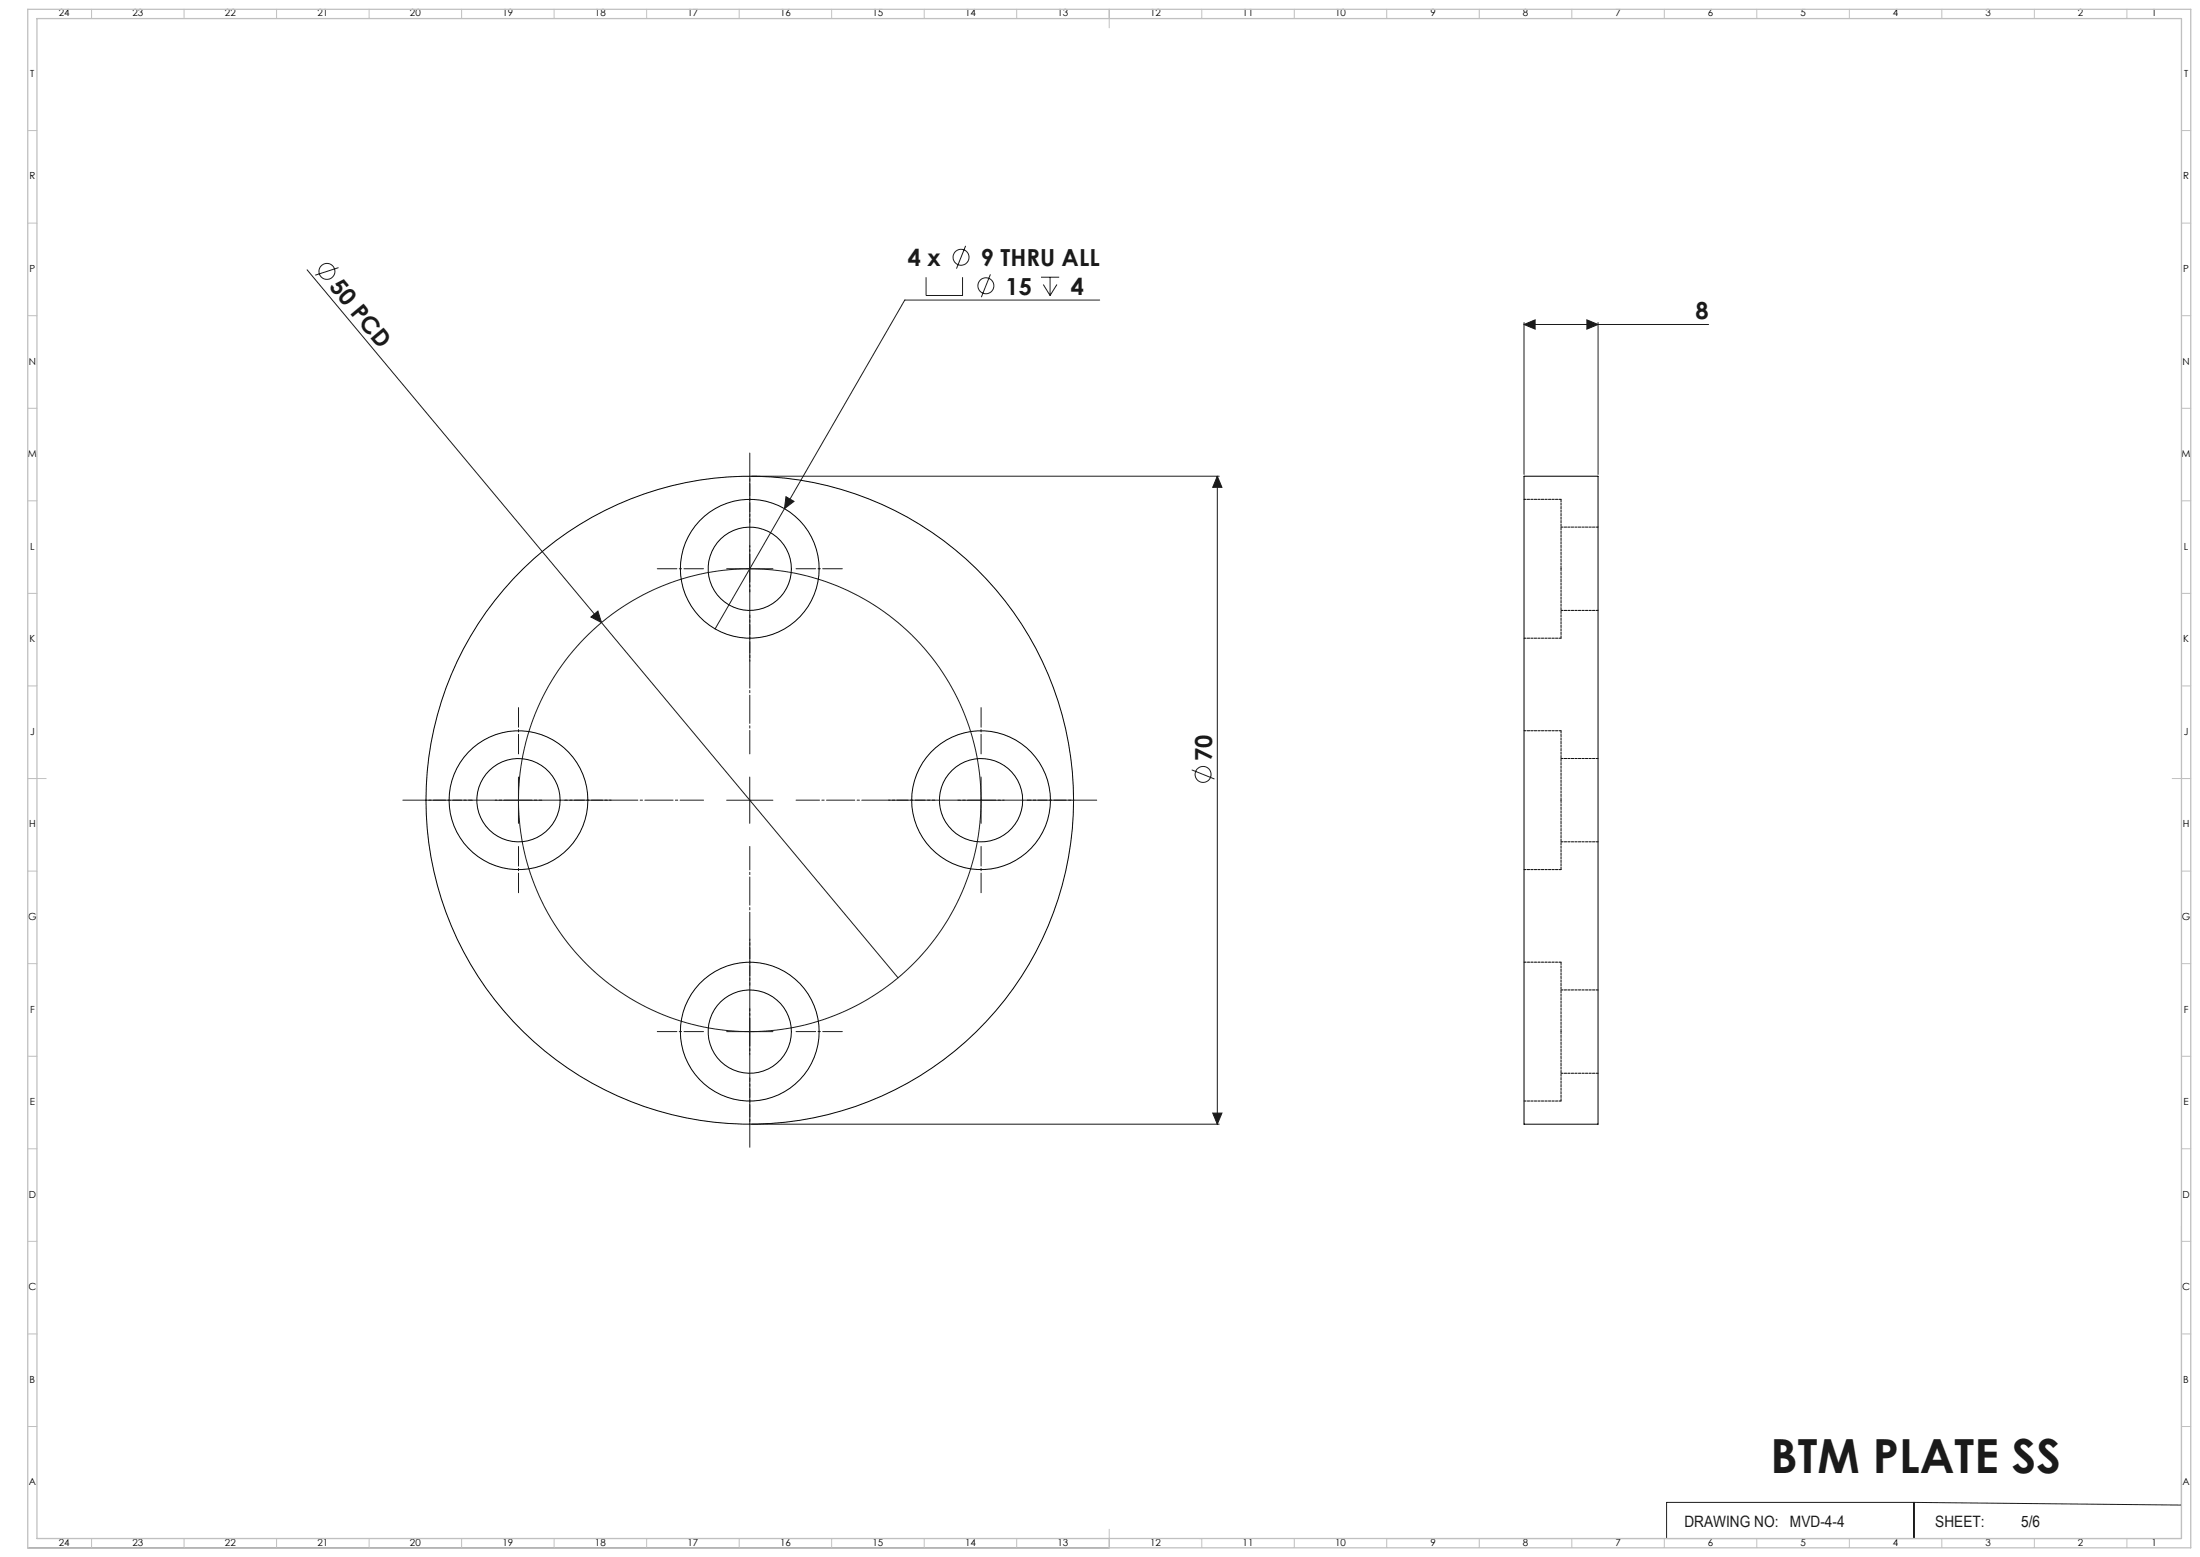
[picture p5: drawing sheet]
<svg xmlns="http://www.w3.org/2000/svg" width="1189mm" height="841mm" viewBox="0 0 1189 841" stroke-linecap="round" stroke-linejoin="round" font-family="sans-serif">
<g fill="none" stroke="#191924" stroke-width=".54">
<path d="M522 133l-5 12M166 146l159 190M183 145l-13 4M500 150v10h20v-10M535 148l-5 13M563 150h9M564 154l4 6M568 150v10M571 154l-3 6M594 162h-105l-65 113M824 175l6-2v5zM824 174v82"/>
<path d="M824 175h99M858 173l6 2-6 3zM864 174v82M406 257h253M658 257l2 6h-5zM658 257v350M424 275l-38 65M425 268l4 3-5 4zM405 295v25M393 307h25M319 333l4-3 2 6zM325 336l160 192"/>
<path d="M280 420v25M405 420v25M530 420v25M644 416l12 5M268 432h25M393 432h25M518 432h25M393 557h25M405 545v25M406 607h253M655 601h5l-2 6zM1179 662v169h-430"/>
<path d="M1034 812h-133v19M1034 812v19M1034 812l145 1M15 836h584M20 831h579M648 831h1"/>
<circle cx="519" cy="139" r="4"/>
<circle cx="177" cy="147" r="4"/>
<circle cx="533" cy="154" r="4"/>
<circle cx="650" cy="418" r="4"/>
<circle cx="405" cy="432" r="125"/>
</g>
<path d="M405 407v-162M380 432h-162M430 432h163M405 457v163" fill="none" stroke="#191924" stroke-width=".54" stroke-dasharray="15.2 1.3 1.3 1.3" stroke-dashoffset="2.6"/>
<g fill="none" stroke="#191924" stroke-width=".54" stroke-dasharray="15.2 1.3 1.3 1.3" stroke-dashoffset="4.6">
<path d="M405 282v-25M380 307h-25M430 307h25M405 332v25M280 407v-25M530 407v-25M255 432h-25M305 432h25M505 432h-25M555 432h25M280 457v25M530 457v25"/>
<path d="M405 532v-25M380 557h-25M430 557h25M405 582v25"/>
</g>
<g fill="none" stroke="#c0c0c0" stroke-width=".54">
<path d="M49 5v5M99 5v5M149 5v5M199 5v5M249 5v5M299 5v5M349 5v5M399 5v5M449 5v5M499 5v5M549 5v5M599 5v10"/>
<path d="M649 5v5M699 5v5M749 5v5M799 5v5M849 5v5M899 5v5M949 5v5M999 5v5M1049 5v5M1099 5v5M1149 5v5M15 71h5"/>
<path d="M1179 71h5M15 121h5M1179 121h5M15 171h5M1179 171h5M15 221h5M1179 221h5M15 271h5M1179 271h5M15 321h5M1179 321h5M15 371h5"/>
<path d="M1179 371h5M15 421h10M1174 421h10M15 471h5M1179 471h5M15 521h5M1179 521h5M15 571h5M1179 571h5M15 621h5M1179 621h5M15 671h5"/>
<path d="M1179 671h5M15 721h5M1179 721h5M15 771h5M1179 771h5M49 831v5M99 831v5M149 831v5M199 831v5M249 831v5M299 831v5M349 831v5"/>
<path d="M399 831v5M449 831v5M499 831v5M549 831v5M599 826v10M649 831v5M699 831v5M749 831v5M799 831v5M849 831v5M899 831v5M949 831v5"/>
<path d="M999 831v5M1049 831v5M1099 831v5M1149 831v5"/>
</g>
<path d="M15 5h1169v831h-1169zM20 10h1159v821h-1159z" fill="none" stroke="#c0c0c0" stroke-width=".7"/>
<g fill="#191924">
<path d="M319 333l4-3 2 6z"/>
<path d="M425 268l4 3-5 4z"/>
<path d="M858 173l6 2-6 3zM824 175l6-2v5z"/>
<path d="M658 257l2 6h-5zM655 601h5l-2 6z"/>
</g>
<g fill="none" stroke="#000" stroke-width=".54">
<path d="M824 257h40v350h-40z"/>
<circle cx="405" cy="307" r="23"/>
<circle cx="405" cy="307" r="37"/>
<circle cx="280" cy="432" r="23"/>
<circle cx="280" cy="432" r="37"/>
<circle cx="405" cy="432" r="175"/>
<circle cx="530" cy="432" r="22"/>
<circle cx="530" cy="432" r="38"/>
<circle cx="405" cy="557" r="37"/>
<circle cx="405" cy="557" r="22"/>
</g>
<path d="M844 307v-37M844 345v-38M844 432v-37M844 470v-38M844 557v-37M844 595v-38" fill="none" stroke="#000" stroke-width=".54" stroke-dasharray="1.3 .6"/>
<path d="M844 270h-20M864 285h-20M844 330h20M824 345h20M844 395h-20M864 410h-20M844 455h20M824 470h20M844 520h-20M864 535h-20M844 580h20M824 595h20" fill="none" stroke="#000" stroke-width=".54" stroke-dasharray="1.3 .6" stroke-dashoffset=".2"/>
<text font-size="25.4" fill="#191924" x="957" y="795">BTM PLATE SS</text>
<g font-size="12.7" fill="#191924">
<text x="491" y="144">4 x</text>
<text x="530" y="144">9 THRU ALL</text>
<text x="177" y="155" transform="rotate(50 177 155)">50 PCD</text>
<text x="544" y="159">15</text>
<text x="579" y="159">4</text>
<text x="916" y="172">8</text>
<text x="655" y="411" transform="rotate(-90 655 411)">70</text>
</g>
<g font-size="8.5" fill="#191924">
<text x="910" y="825">DRAWING NO:</text>
<text x="967" y="825">MVD-4-4</text>
<text x="1046" y="825">SHEET:</text>
<text x="1092" y="825">5/6</text>
</g>
<g font-size="5.3">
<text x="32" y="9">24</text>
<text x="72" y="9">23</text>
<text x="122" y="9">22</text>
<text x="172" y="9">21</text>
<text x="222" y="9">20</text>
<text x="272" y="9">19</text>
<text x="322" y="9">18</text>
<text x="372" y="9">17</text>
<text x="422" y="9">16</text>
<text x="472" y="9">15</text>
<text x="522" y="9">14</text>
<text x="572" y="9">13</text>
<text x="622" y="9">12</text>
<text x="672" y="9">11</text>
<text x="722" y="9">10</text>
<text x="773" y="9">9</text>
<text x="823" y="9">8</text>
<text x="873" y="9">7</text>
<text x="923" y="9">6</text>
<text x="973" y="9">5</text>
<text x="1023" y="9">4</text>
<text x="1073" y="9">3</text>
<text x="1123" y="9">2</text>
<text x="1163" y="9">1</text>
<text x="16" y="42">T</text>
<text x="1180" y="42">T</text>
<text x="16" y="97">R</text>
<text x="1180" y="97">R</text>
<text x="16" y="147">P</text>
<text x="1180" y="147">P</text>
<text x="16" y="197">N</text>
<text x="1180" y="197">N</text>
<text x="15" y="247">M</text>
<text x="1179" y="247">M</text>
<text x="16" y="297">L</text>
<text x="1180" y="297">L</text>
<text x="16" y="347">K</text>
<text x="1180" y="347">K</text>
<text x="16" y="397">J</text>
<text x="1180" y="397">J</text>
<text x="16" y="447">H</text>
<text x="1180" y="447">H</text>
<text x="15" y="497">G</text>
<text x="1179" y="497">G</text>
<text x="16" y="547">F</text>
<text x="1180" y="547">F</text>
<text x="16" y="597">E</text>
<text x="1180" y="597">E</text>
<text x="16" y="647">D</text>
<text x="1180" y="647">D</text>
<text x="15" y="697">C</text>
<text x="1179" y="697">C</text>
<text x="16" y="747">B</text>
<text x="1180" y="747">B</text>
<text x="16" y="802">A</text>
<text x="1180" y="802">A</text>
<text x="32" y="835">24</text>
<text x="72" y="835">23</text>
<text x="122" y="835">22</text>
<text x="172" y="835">21</text>
<text x="222" y="835">20</text>
<text x="272" y="835">19</text>
<text x="322" y="835">18</text>
<text x="372" y="835">17</text>
<text x="422" y="835">16</text>
<text x="472" y="835">15</text>
<text x="522" y="835">14</text>
<text x="572" y="835">13</text>
<text x="622" y="835">12</text>
<text x="672" y="835">11</text>
<text x="722" y="835">10</text>
<text x="773" y="835">9</text>
<text x="823" y="835">8</text>
<text x="873" y="835">7</text>
<text x="923" y="835">6</text>
<text x="973" y="835">5</text>
<text x="1023" y="835">4</text>
<text x="1073" y="835">3</text>
<text x="1123" y="835">2</text>
<text x="1163" y="835">1</text>
</g>
</svg>
